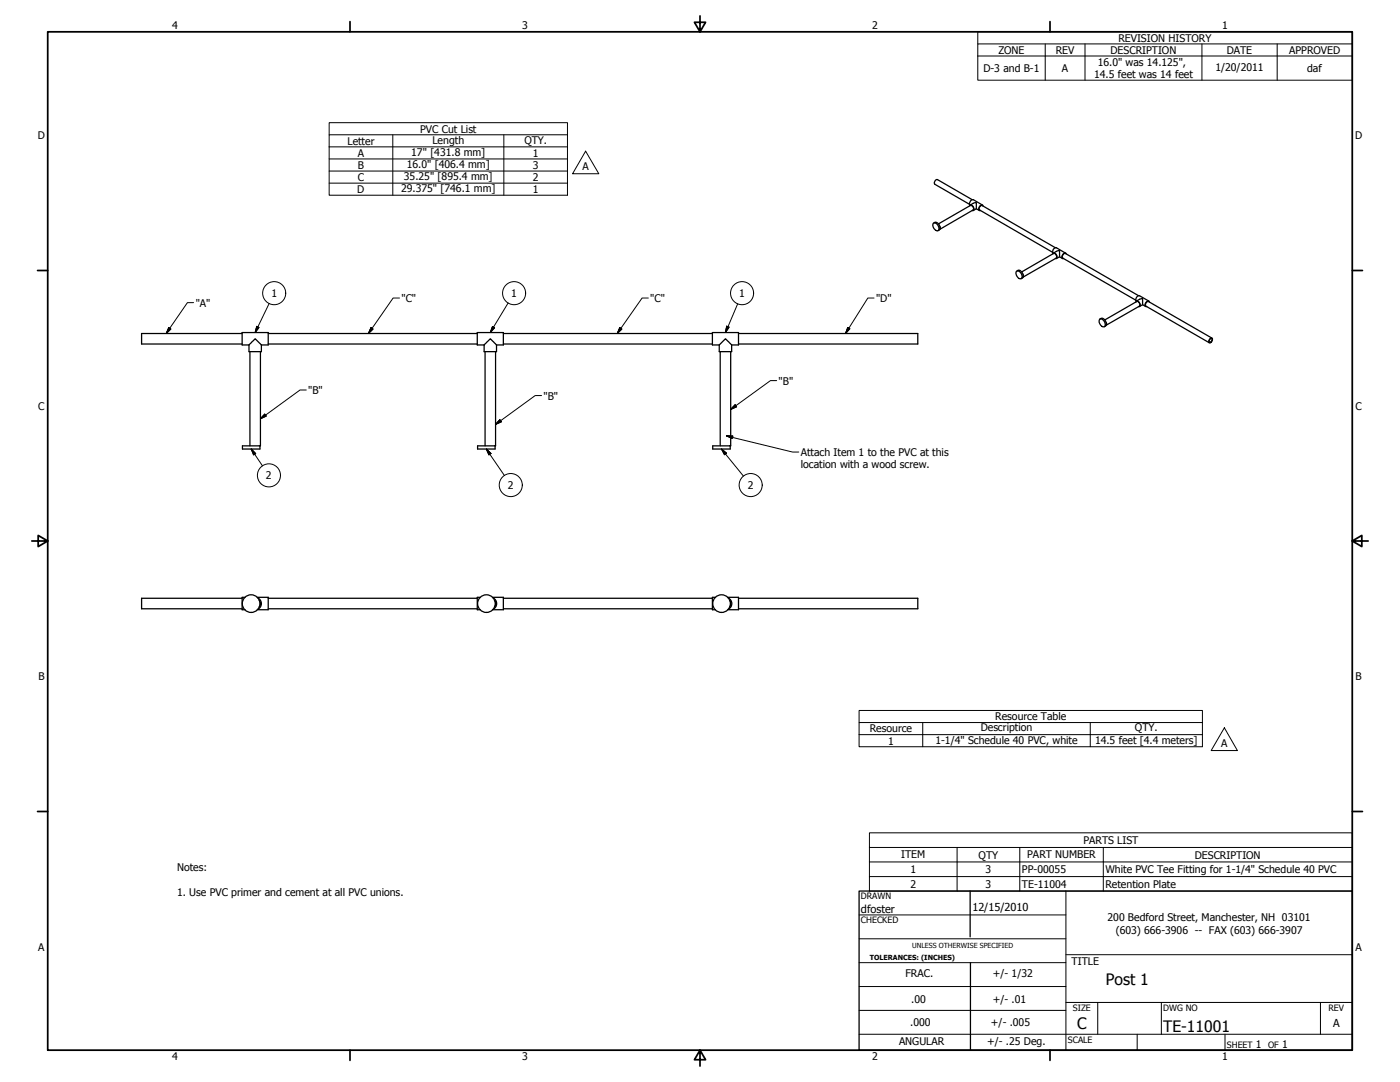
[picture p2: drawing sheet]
<svg xmlns="http://www.w3.org/2000/svg" width="559mm" height="432mm" viewBox="0 0 559 432" stroke-linecap="round" stroke-linejoin="round" font-family="sans-serif">
<!-- layer: Visible (ANSI) -->
<g fill="none" stroke="#000" stroke-width=".51">
<path d="M388 79.7l-13.8-8a1.26 1.26 0 0 0-1.1 1.8l13.9 8M372.5 89.2a1.88 1.88 0 0 1 1.9 .7 1.88 1.88 0 0 1 .1 2.1 2.08 2.08 0 0 1-2-2.8zM372.7 89l.4-.2a2 2 0 0 1 1.8 3l-.4 .2M374.6 89.3l12.7-7.3a1.21 1.21 0 0 1 1.1 1.8l-13.2 7.7M375.2 90.4v1M387 82.2a.83 .83 0 0 1 1-.4 .83 .83 0 0 1 .6 .9 .74 .74 0 0 1 .2 .8 .74 .74 0 0 1-.8 .5M389.7 83.3l1.2 .7M389.7 83.3l-1.2 .7M392.2 81.9l-3.7-2.2a1.45 1.45 0 0 0-1.3 2.2l1.7-.9a.46 .46 0 0 1 .5-.2 .46 .46 0 0 1 .3 .5v2M392.4 82.2a.87 .87 0 0 0-1.1-.3 .87 .87 0 0 0-.5 1v1l.6 .1M421.3 98.9l-29.3-16.9a1.14 1.14 0 0 0-1 .6 1.14 1.14 0 0 0 0 1.2l29.2 16.9M405.6 108.4a1.64 1.64 0 0 1 2.3 1.6 .93 .93 0 0 1-.6 1.3 .93 .93 0 0 1-1.2-.7l-.6-1.3z"/>
<path d="M405.9 108.2l.4-.3a2.03 2.03 0 0 1 1.8 3l-.5 .3M407.8 108.5l12.7-7.3a1.26 1.26 0 0 1 1.1 1.8l-13.3 7.6 .1-1.1M420.2 101.3a1.05 1.05 0 0 1 1.2-.1 1.05 1.05 0 0 1 .5 1.2l-.1 .6-.5 .2M422.9 102.5l-1.3 .7M422.9 102.5l1.2 .7M425.3 101l-3.7-2.1a1.4 1.4 0 0 0-1.2 2.1l1.6-.9a.49 .49 0 0 1 .6-.1 .49 .49 0 0 1 .3 .5v2M425.6 101.3a1.05 1.05 0 0 0-1.3-.1 1.05 1.05 0 0 0-.4 1.2v.5l.6 .3M454.4 118l-29.1-16.8a1.26 1.26 0 0 0-1.1 1.8l29.2 16.8M96.6 133.1h-40.1v4.2h40.1M99.4 137.7l2.5-2.5 2.4 2.5M99.4 137.7v2.6h4.9v-2.6M99.4 137.7h-2.8v-5h10.5v5h-2.8"/>
<path d="M107.1 133.1h83.4M107.1 137.3h83.4M193.2 137.7l2.5-2.5 2.5 2.5M193.2 137.7v2.6h5v-2.6M193.2 137.7h-2.7v-5h10.4v5h-2.7M200.9 133.1h83.5M200.9 137.3h83.5M287.1 137.7l2.5-2.5 2.4 2.5M287.1 137.7v2.6h4.9v-2.6M287.1 137.7h-2.7v-5h10.4v5h-2.8M294.8 133.1h71.5v4.2h-71.5M439 127.4a1.91 1.91 0 0 1 1.8 .9 1.91 1.91 0 0 1-.1 2.1 2.17 2.17 0 0 1-1.7-3z"/>
<path d="M439 127.3l.5-.2a2.03 2.03 0 0 1 1.8 3l-.5 .3M440.9 127.7l12.8-7.4a1.26 1.26 0 0 1 1.1 1.9l-13.3 7.6v-1.1M453.4 120.5a.95 .95 0 0 1 1.1-.2 .95 .95 0 0 1 .5 1v.9l-.6 .2M453.6 120.1l1.9-.9a.61 .61 0 0 1 .7 .3 .61 .61 0 0 1-.1 .7v1.4M456.1 121.6l-1.2 .7M456.1 121.6l1.2 .7M458.5 120.1l-3.6-2.1a1.45 1.45 0 0 0-1.3 2.2M458.8 120.5a.87 .87 0 0 0-1-.3 .87 .87 0 0 0-.6 .8 .76 .76 0 0 0-.2 .9 .76 .76 0 0 0 .7 .5M483 135.2a.61 .61 0 0 1 1-.1 .61 .61 0 0 1-.3 1 .72 .72 0 0 1-1 .7 .72 .72 0 0 1 0-1.3zM483.1 135.2a.56 .56 0 0 1 .8 .2 .56 .56 0 0 1-.3 .8 .58 .58 0 0 1-1 .3 .58 .58 0 0 1 .3-1zM483.7 134.9l-25.3-14.6a1.21 1.21 0 0 0-1 1.9l25.3 14.6M99.8 140.3v37.6"/>
<path d="M103.9 140.3v37.6h-7.1v1.3h7v-1.3M193.6 140.3v37.6M197.8 140.3v37.6h-7.2v1.3h7v-1.3M287.5 140.3v37.6M291.7 140.3v37.6h-7.2v1.3h7v-1.3M96.6 238.8h-40.1v4.2h40.1M97.8 238.4h-1.2v4.9h1.2M102.7 238.4h4.4v4.9h-4.4M102.9 238.6a2.51 2.51 0 0 1 1.4 2.3 2.51 2.51 0 0 1-1.4 2.2M103.5 239.6l.4 1.3-.4 1.3M107.1 238.8h83.4M191.6 238.4h-1.1v4.9h1.1"/>
<path d="M196.6 238.4h4.3v4.9h-4.3M196.8 238.6a2.51 2.51 0 0 1 1.4 2.3 2.51 2.51 0 0 1-1.4 2.2M197.4 239.6l.5 1.3-.5 1.3M200.9 238.8h83.5M285.6 238.4h-1.2v4.9h1.2M290.4 238.4h4.4v4.9h-4.4M290.7 238.6a2.51 2.51 0 0 1 1.4 2.3 2.51 2.51 0 0 1-1.4 2.2M291.3 239.6l.4 1.3-.4 1.3M294.8 238.8h71.5v4.2h-71.5M107.1 243h83.4M200.9 243h83.5"/>
<circle cx="100.2" cy="240.9" r="3.5"/>
<circle cx="194.2" cy="240.9" r="3.5"/>
<circle cx="288" cy="240.9" r="3.5"/>
</g>
<!-- layer: Symbol (ANSI) -->
<g fill="none" stroke="#000" stroke-width=".4">
<path d="M390.3 17.5v-4.8h149.5v4.8M417.2 17.5v14.5M433.1 17.5v14.5M479.7 17.5v14.5M509.8 17.5v14.5M539.8 17.5h-149.5v4.9M539.8 17.5v14.5h-149.5v-9.6M390.3 22.4h149.5M131.4 53.8v-4.8h95.1v4.8M131.4 58.6h95.1M156.8 53.8v24.1M201.1 53.8v24.1"/>
<path d="M226.5 53.8h-95.1v4.8M226.5 53.8v24.1h-95.1v-19.3M131.4 63.4h95.1M131.4 68.3h95.1M131.4 73.1h95.1M233.7 60.3l5.3 9h-10.5zM159.4 118.9h-2.5l-9.8 14.2M258.8 118.9h-2.5l-9.9 14.2M348.9 118.9h-2.5l-8.9 14.2M67.4 130.7l.8 .6-1.8 1.8zM77.3 120.8h-2.5l-8.4 12.3M102.5 130.2l.9 .5-1.5 2z"/>
<path d="M107.4 121.1l-5.5 11.6M148.1 130.7l.8 .6-1.8 1.8zM196.6 130.3l.8 .5-1.7 1.9zM202.8 120.9l-7.1 11.8M247.4 130.7l.8 .6-1.8 1.8zM290.1 130.2l.9 .4-1.4 2.1zM294.4 121.2l-4.8 11.5M338.4 130.7l.8 .5-1.7 1.9zM122.2 155.6h-2.4l-15.9 11.5M216.2 157.9h-2.6l-15.8 11.5M310 151.9h-2.5l-15.8 11.5M100.3 179.2l1.7 1.8-.8 .5z"/>
<path d="M100.3 179.2l4.5 6.7M105.7 165.3l.6 .8-2.4 1zM194.1 179.2l1.9 1.8-.9 .5zM194.1 179.2l7.3 10.6M199.5 167.5l.7 .8-2.4 1.1zM288 179.2l1.9 1.6-.7 .7zM288 179.2l8.7 10.8M289.9 173.9l2.6 .2-.3 .9zM289.9 173.9l26.5 6.5h2.4M293.4 161.5l.6 .9-2.3 1zM342.9 288.4v-4.9h137v4.9M342.9 293.2h137"/>
<path d="M368.3 288.4v9.6M435.2 288.4v9.6M479.9 288.4h-137v4.8M479.9 288.4v9.6h-137v-4.8M488.7 290.4l5.2 9.1h-10.5zM347 338.2v-5.8h192.8v5.8M347 338.2h192.8v5.8M347 338.2v17.4h192.8v-11.6M382 338.2v17.4M407 338.2v17.4M440.4 338.2v17.4M347 344h192.8"/>
<path d="M347 349.8h192.8"/>
<circle cx="109.4" cy="117" r="4.6"/>
<circle cx="205.2" cy="117" r="4.6"/>
<circle cx="296.2" cy="117" r="4.6"/>
<circle cx="107.3" cy="189.7" r="4.6"/>
<circle cx="203.9" cy="193.6" r="4.6"/>
<circle cx="299.6" cy="193.6" r="4.6"/>
</g>
<!-- layer: Border (ANSI) -->
<g fill="none" stroke="#000" stroke-width=".7">
<path d="M19 12.7h520.8v406.4h-520.8zM139.7 8.6v4.1M279.4 6.3v6.4l-2.2-3.8h4.4l-2.2 3.8M419.1 8.6v4.1M15 107.9h4M539.8 107.9h4M12.7 215.9h6.3l-3.8-2.2v4.4l3.8-2.2M539.8 215.9l3.8 2.2v-4.4l-3.8 2.2h6.3M15 323.8h4M539.8 323.8h4M139.7 419.1v4.1M279.4 419.1l2.2 3.8h-4.4l2.2-3.8v6.3"/>
<path d="M419.1 419.1v4.1"/>
</g>
<!-- layer: Title (ANSI) -->
<path d="M342.9 355.6h196.9v63.5h-196.9zM387.2 355.6v18.3M387.3 384.2v34.9" fill="none" stroke="#000" stroke-width=".51"/>
<g fill="none" stroke="#000" stroke-width=".4">
<path d="M425.4 355.6v63.5M342.9 365.1h82.5M342.9 374.6h82.5M342.9 384.2h82.5M342.9 393.7h82.5M425.4 381h114.4M342.9 412.7h196.9M342.9 403.2h82.5M425.4 400h114.4M438.1 400v12.7M453.9 412.7v6.4M463.5 400v12.7"/>
<path d="M488.9 412.7v6.4M527 400v12.7"/>
</g>
<!-- layer: Symbol (ANSI) -->
<g fill="#000" stroke="#000" stroke-width=".4">
<path d="M67.4 130.7l-1 2.4zM67.4 130.7l.8 .6-1.8 1.8zM102.5 130.2l-.6 2.5zM102.5 130.2l.9 .5-1.5 2zM148.1 130.7l-1 2.4zM148.1 130.7l.8 .6-1.8 1.8zM196.6 130.3l-.9 2.4zM196.6 130.3l.8 .5-1.7 1.9zM247.4 130.7l-1 2.4zM247.4 130.7l.8 .6-1.8 1.8zM290.1 130.2l-.5 2.5zM290.1 130.2l.9 .4-1.4 2.1z"/>
<path d="M338.4 130.7l-.9 2.4zM338.4 130.7l.8 .5-1.7 1.9zM105.7 165.3l-1.8 1.8zM105.7 165.3l.6 .8-2.4 1zM199.5 167.5l-1.7 1.9zM199.5 167.5l.7 .8-2.4 1.1zM289.9 173.9l2.6 .2zM289.9 173.9l2.6 .2-.3 .9zM293.4 161.5l-1.7 1.9zM293.4 161.5l.6 .9-2.3 1zM100.3 179.2l1.7 1.8zM100.3 179.2l1.7 1.8-.8 .5z"/>
<path d="M194.1 179.2l1.9 1.8zM194.1 179.2l1.9 1.8-.9 .5zM288 179.2l1.9 1.6zM288 179.2l1.9 1.6-.7 .7z"/>
</g>
<g font-size="6.3">
<text x="441.3" y="392.9">Post 1</text>
<text x="429.9" y="410.6">C</text>
<text x="464.3" y="411.9">TE-11001</text>
</g>
<g font-size="4.4">
<text x="343.7" y="364.3">dfoster</text>
<text x="388.1" y="363.7">12/15/2010</text>
<text x="532.1" y="409.9">A</text>
</g>
<g font-size="4.2">
<text x="68.7" y="11.7">4</text>
<text x="208.4" y="11.7">3</text>
<text x="348.1" y="11.7">2</text>
<text x="487.8" y="11.7">1</text>
<text x="446.4" y="16.6">REVISION HISTORY</text>
<text x="398.5" y="21.5">ZONE</text>
<text x="421.4" y="21.5">REV</text>
<text x="443.3" y="21.5">DESCRIPTION</text>
<text x="489.6" y="21.5">DATE</text>
<text x="514.5" y="21.5">APPROVED</text>
<text x="392.5" y="28.8">D-3 and B-1</text>
<text x="423.9" y="28.7">A</text>
<text x="438.1" y="26.4">16.0&quot; was 14.125&quot;,</text>
<text x="485.1" y="28.4">1/20/2011</text>
<text x="521.8" y="28.8">daf</text>
<text x="436.7" y="31.2">14.5 feet was 14 feet</text>
<text x="167.7" y="52.9">PVC Cut List</text>
<text x="15.1" y="55.5">D</text>
<text x="138.7" y="57.7">Letter</text>
<text x="172.6" y="57.3">Length</text>
<text x="209.3" y="57.3">QTY.</text>
<text x="540.9" y="55.5">D</text>
<text x="142.8" y="62.5">A</text>
<text x="164.1" y="62.2">17&quot; [431.8 mm]</text>
<text x="212.7" y="62.5">1</text>
<text x="142.8" y="67.4">B</text>
<text x="161.2" y="71.9">35.25&quot; [895.4 mm]</text>
<text x="162.4" y="67.1">16.0&quot; [406.4 mm]</text>
<text x="212.7" y="67.4">3</text>
<text x="232.5" y="67.9">A</text>
<text x="142.6" y="77">D</text>
<text x="142.8" y="72.2">C</text>
<text x="160.1" y="76.7">29.375&quot; [746.1 mm]</text>
<text x="212.7" y="72.3">2</text>
<text x="212.7" y="77">1</text>
<text x="108.3" y="118.6">1</text>
<text x="204" y="118.6">1</text>
<text x="295.1" y="118.6">1</text>
<text x="78.1" y="122.4">&quot;A&quot;</text>
<text x="160.2" y="120.5">&quot;C&quot;</text>
<text x="259.5" y="120.5">&quot;C&quot;</text>
<text x="349.7" y="120.5">&quot;D&quot;</text>
<text x="310.8" y="153.5">&quot;B&quot;</text>
<text x="123.1" y="157.2">&quot;B&quot;</text>
<text x="216.9" y="159.4">&quot;B&quot;</text>
<text x="15.2" y="163.4">C</text>
<text x="541" y="163.4">C</text>
<text x="319.7" y="181.9">Attach Item 1 to the PVC at this</text>
<text x="106.2" y="191.3">2</text>
<text x="319.7" y="186.9">location with a wood screw.</text>
<text x="202.8" y="195.1">2</text>
<text x="298.4" y="195.1">2</text>
<text x="15.3" y="271.4">B</text>
<text x="541.1" y="271.4">B</text>
<text x="397.3" y="287.5">Resource Table</text>
<text x="347.2" y="292.2">Resource</text>
<text x="391.5" y="291.8">Description</text>
<text x="453" y="291.9">QTY.</text>
<text x="354.5" y="297.1">1</text>
<text x="373.4" y="296.8">1-1/4&quot; Schedule 40 PVC, white</text>
<text x="437.1" y="296.8">14.5 feet [4.4 meters]</text>
<text x="487.4" y="298">A</text>
<text x="432.4" y="336.9">PARTS LIST</text>
<text x="70.7" y="347.5">Notes:</text>
<text x="359.7" y="342.6">ITEM</text>
<text x="390.6" y="342.6">QTY</text>
<text x="410" y="342.6">PART NUMBER</text>
<text x="476.9" y="342.6">DESCRIPTION</text>
<text x="363.4" y="348.4">1</text>
<text x="393.4" y="348.4">3</text>
<text x="407.9" y="348.4">PP-00055</text>
<text x="441.3" y="348.5">White PVC Tee Fitting for 1-1/4&quot; Schedule 40 PVC</text>
<text x="70.7" y="357.6">1. Use PVC primer and cement at all PVC unions.</text>
<text x="363.4" y="354.3">2</text>
<text x="393.4" y="354.3">3</text>
<text x="407.9" y="354.3">TE-11004</text>
<text x="441.3" y="354.3">Retention Plate</text>
<text x="442.1" y="367.6">200 Bedford Street, Manchester, NH 03101</text>
<text x="445.3" y="372.6">(603) 666-3906 -- FAX (603) 666-3907</text>
<text x="15.2" y="379.3">A</text>
<text x="541" y="379.3">A</text>
<text x="396.3" y="389.9">+/- 1/32</text>
<text x="427.7" y="385">TITLE</text>
<text x="361.4" y="390.1">FRAC.</text>
<text x="363.7" y="400.2">.00</text>
<text x="396.2" y="400.3">+/- .01</text>
<text x="363.3" y="409.4">.000</text>
<text x="395.5" y="409.6">+/- .005</text>
<text x="358.8" y="417.2">ANGULAR</text>
<text x="394.1" y="416.9">+/- .25 Deg.</text>
<text x="501.3" y="418.3">1</text>
<text x="511.8" y="418.3">1</text>
<text x="68.7" y="423.2">4</text>
<text x="208.4" y="423.2">3</text>
<text x="348.1" y="423.2">2</text>
<text x="487.8" y="423.2">1</text>
</g>
<g font-size="3.5">
<text x="343.7" y="358.9">DRAWN</text>
<text x="343.7" y="368.5">CHECKED</text>
<text x="428.2" y="403.4">SIZE</text>
<text x="464.3" y="403.4">DWG NO</text>
<text x="530.3" y="403.4">REV</text>
<text x="426.2" y="416.1">SCALE</text>
<text x="489.7" y="418.3">SHEET</text>
<text x="506.2" y="418.3">OF</text>
</g>
<g font-size="2.8">
<text x="347.2" y="383">TOLERANCES: (INCHES)</text>
<text x="364.1" y="378.3">UNLESS OTHERWISE SPECIFIED</text>
</g>
</svg>
